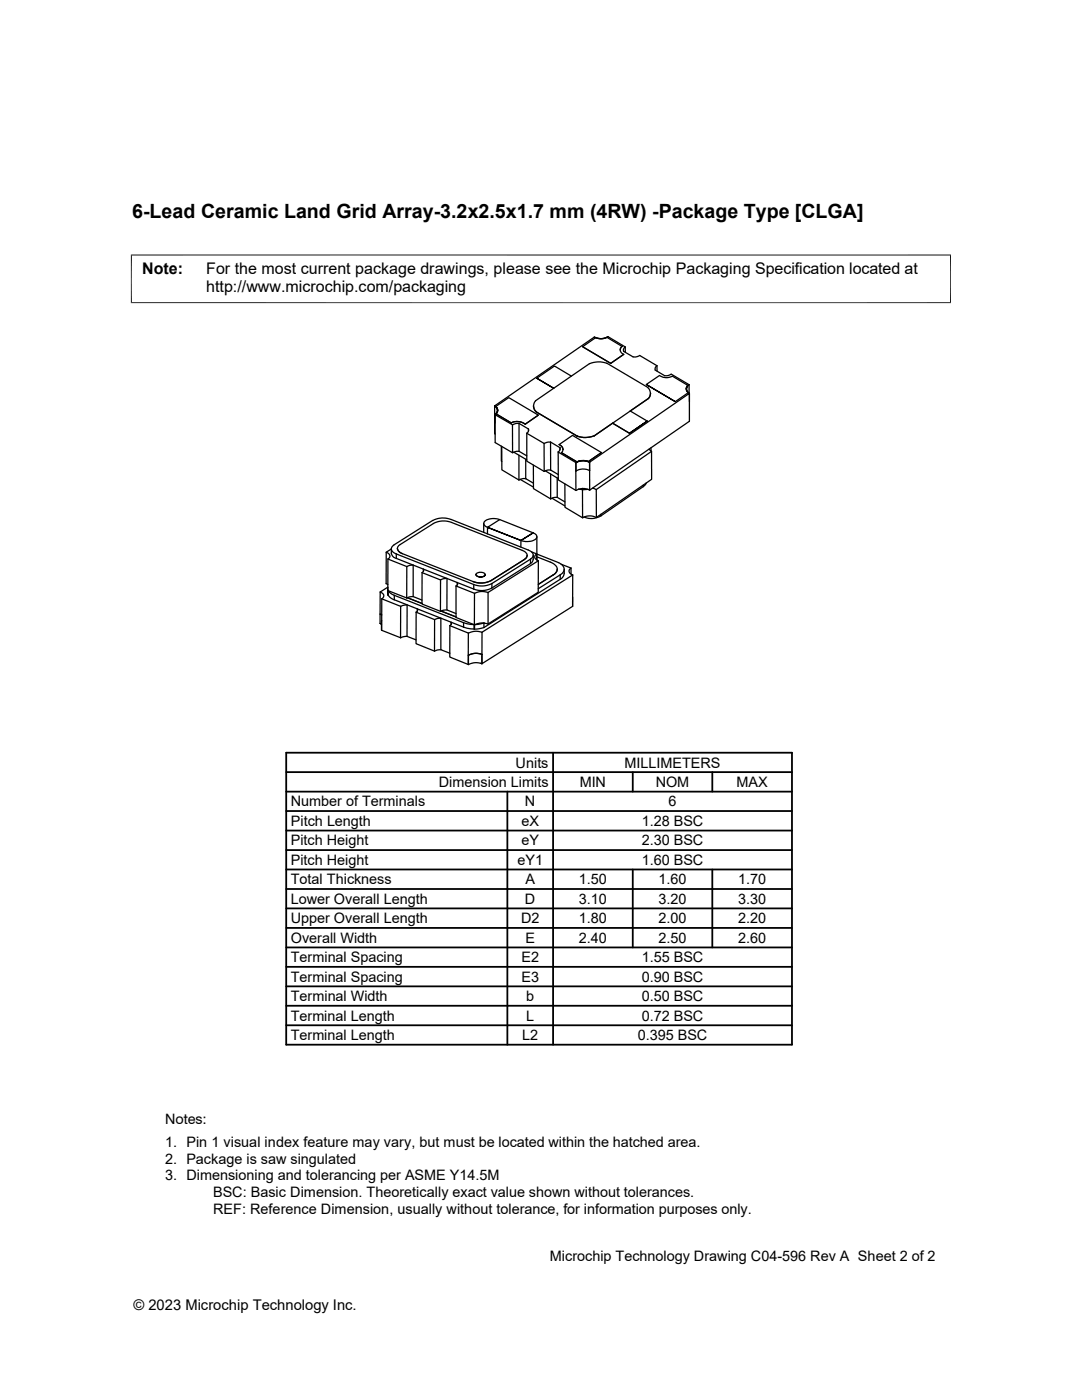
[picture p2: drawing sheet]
<svg xmlns="http://www.w3.org/2000/svg" width="216mm" height="279mm" viewBox="0 0 216 279" stroke-linecap="round" stroke-linejoin="round" font-family="sans-serif">
<g fill="none" stroke="#000" stroke-width=".25">
<path d="M114 75.1l-3.4-2.1-3.5 2.5 3.4 2-3.4-2M116.2 69.2l5.7 3.3M118.6 67.3a2.73 2.73 0 0 0 2.7-.1l3.5 2M118.6 67.3l-19.9 13.7M121.3 67.2a2.74 2.74 0 0 1-2.7 .1M121.9 72.5h.1M123.8 69.8h.1M124.1 69.1l-3-1.8a2.8 2.8 0 0 1-2.2 .1l-2.7 1.8 5.7 3.3 2.6-1.8M124.1 69.1l-.3 .7M124.1 69.1a.91 .91 0 0 0-.3 .9 .91 .91 0 0 0 .7 .7M124.4 70.1l1.9 1.1h.7l.7-.3 3.4 2.1M124.5 70.7l-2.6 1.8"/>
<path d="M124.8 69.2v1.1M124.8 69.3l-.4 .3v.5M129 76.7l5.7 3.5zM129 76.7l2.6-1.8a2.38 2.38 0 0 0 2.6 .2l3.1 1.8M129.4 79.5a1.51 1.51 0 0 0-.2-2.2l-8.1-4.8a5 5 0 0 0-3.5 .1l-10.8 7.4a1.54 1.54 0 0 0 .2 2.2l-.4-.5-.2-.7M129.8 78.5l-.1 .6-.3 .4M131.1 73v1.1M131.1 73l-.3 .3-.1 .6 1.9 1.1h.7l.6-.3 3.6 2.1v1.7M136.9 77.6h.1M137.3 76.9a.88 .88 0 0 0 .1 1.4M137.3 76.9l-.4 .7M137.3 76.9l.2-.1a.97 .97 0 0 0-.5 .9 .97 .97 0 0 0 .6 .8 .95 .95 0 0 1-.3-1.6z"/>
<path d="M137.5 76.8a.95 .95 0 0 0 .1 1.7M137.6 78.5v1.7M98.7 81a.95 .95 0 0 1 0 1.7M98.7 81a.97 .97 0 0 1 .6 .8 .97 .97 0 0 1-.5 .9M98.7 81l.1 1.7M98.7 81a.96 .96 0 0 1 .6 .8 .96 .96 0 0 1-.5 .9M98.7 82.7v3.9h.1M98.8 82.7v1.7M98.8 82.7v.1M98.8 82.8l3.5 2v5.6l-3.5-2.1zM98.9 81.1l2.6-1.7 5.9 3.4-2.6 1.8M98.9 81.1h.1"/>
<path d="M99 82.6l3 1.8M99.3 81.9l-.4-.7a.88 .88 0 0 1 .1 1.4M99.3 81.9h.1M100 89v3l.1 .1M100.1 89.1v4.7l3.4 2M102 84.4h.1M102 84.4a2.8 2.8 0 0 1 2.8 .2M102.5 90.2l2.6 1.6M103.5 90.8v5M103.6 84.5h-.7l-.6 .3M103.6 84.5l1.9 1.1M103.6 84.5v5.6l1.5 .9"/>
<path d="M103.6 90.1h-.7l-.6 .3M103.8 95.7l2.6 1.5M104.8 84.6h.1M104.9 95.5l1.5 .9M104.9 91.7v3.8M104.9 95.5h-.7l-.7 .3M105.1 86.5l3.5 2v5.6M105.1 86.5v5.5l3.5 2.1M105.5 85.6l-.1 .5-.3 .4M105.5 85.6v.4M106.4 92.8v4.7l3.5 2.1M106.4 81h.1"/>
<path d="M107 82.2l8.2 4.8M107.4 82.8l-2.6 1.8M108.8 94l2.6 1.5M109.9 88.2l-.7 .1-.6 .2M109.9 93.8h-.7l-.6 .3M109.9 88.2l1.8 1.1M109.9 88.2v5.6l1.5 .9M109.9 94.6v5M110.1 99.4l2.6 1.6M111.2 99.3l1.5 .9M111.2 95.4v3.9M111.2 99.3h-.7l-.6 .3"/>
<path d="M111.6 88.7l2.6-1.8 5.8 3.4-2.6 1.8M111.6 88.7l.5 .4 .3 .6M111.6 88.7a.97 .97 0 0 1 .4 1.6l3.1 1.9M111.7 89.3v.5l-.3 .4M111.7 89.3v.5M112.7 96.6v4.6l3.5 2.1v-5.6M114.9 94h.1M114.9 92.3v5.6M114.9 94v-1.7l-3.5-2.1v5.6l3.5 2.1M115.1 92.2h.1M115.2 87h.1M115.4 97.6l.8 .1"/>
<path d="M116.2 97.5v.2M117.3 97.6l-1 .1M117.4 92.1h.1M117.4 92.1a2.76 2.76 0 0 0-2.3 .1M117.6 92.2l.1 5.6M117.6 92.2l20-13.7v5.6l-19.9 13.7M117.6 93.9a2.73 2.73 0 0 0-2.7 .1M117.6 92.2a2.73 2.73 0 0 0-2.7 .1 2.66 2.66 0 0 1 2.7 0M117.6 92.2a2.7 2.7 0 0 0-2.7 .1M117.6 92.2l.1 1.7M117.7 97.8a2.65 2.65 0 0 0-2.8 .1M118.2 97.4l.8 .3"/>
<path d="M118.6 87h.1M118.6 87a4.8 4.8 0 0 1-3.4 0M120 90.3l-2.6 1.8M122.2 84.5l3.4 2 3.5-2.5-3.5 2.5zM128.4 97.1l-8.5 5.9v-.4M128.4 96.8v.3M129 96.4l-.6 .7M129.1 84l-3.3-2 3.6-2.5-10.8 7.5M129.5 89.6l.5 .5M129.9 89.4v.6M130 90.1l-11 7.6M130 90.1v5.6l-11 7.6v-5.6"/>
<path d="M134.7 80.2l2.7-1.8zM75.9 118.2a.71 .71 0 0 1 .7 .5 .71 .71 0 0 1-.4 .8M75.9 118.2l-.1 4.4M76.2 119.5v6.3M76.2 119.5l3.7 1.5M77.1 110.2a.72 .72 0 0 1 .7 .6 .72 .72 0 0 1-.4 .8M77.1 110.2l-.1 6.3 .4 .1M77.1 110.2l1-.7a1.62 1.62 0 0 0 .4 1.7l.6 .2M77.3 117.5v.9M77.4 118.4v.3M77.4 117.2l-1.5 1M77.4 111.6l3.8 1.5v6.2l-3.8-1.4z"/>
<path d="M77.4 117.2v.6M77.4 117.9v.9M77.4 117.9l.6 .5 .7 .4M77.4 118.8l.6 .5 .7 .4M77.4 117.9h.1M78.7 118.8l13.8 5.5M78.7 118.8v.9l13.8 5.5M79.1 110.6l15.4 6v1M79.1 110.6v.8l15.4 6.2M79.3 109.5h.1M80.3 110.5l14.1 5.6zM81.2 113.1l.6-.3h.6v6.3l1.8 .7"/>
<path d="M81.3 119.3l2.9 1.1M82.4 119.1h-.6l-.6 .3M84.2 114.3v6.2l3.7 1.5M84.2 114.3l3.7 1.4M84.5 114v-.4v.3l-.3 .4M86.3 103.9l-7.7 4.8a.9 .9 0 0 0-.5 1 .9 .9 0 0 0 .7 .7l.3 .2M86.3 103.9a4.4 4.4 0 0 1 3.7-.2l15.4 6.1a1.02 1.02 0 0 1 .9 1.4l-.4 .4M86.5 104.5a4.3 4.3 0 0 1 3.6-.2l14.1 5.5a1.02 1.02 0 0 1 .9 1.5l-.5 .4-6.6 4.1M86.5 104.5l-6.6 4.2a.89 .89 0 0 0-.6 .9 .89 .89 0 0 0 .8 .8l.2 .1-.6-.4-.4-.6M87.9 115.7v6.3M87.9 115.7l1.3-.3v6.3l1.8 .7M91 116.9v6.3l3.7 1.5"/>
<path d="M91 116.9l3.7 1.5M91.2 116.8v-.6l.1 .4-.3 .3M94.4 116.1h.1M94.7 118.4v6.3M95 114.7a1.09 1.09 0 0 0 1.8-.1 1.25 1.25 0 0 0-1.8 .1 1.14 1.14 0 0 0 1.8 0M96.5 104.5v1.8M96.8 114.7h.1M97.3 106.6v-1.4l6.6 2.7-6.6-2.7 2.4-1.5 6.7 2.6a.8 .8 0 0 1 .7 .9 .8 .8 0 0 1-.8 .7l-1.5 .2-.9-.2 2.5-1.6-2.5 1.6v1.3M97.4 118.2l10-6.3v6.3l-10 6.3zM97.4 118.3a3.2 3.2 0 0 0-2.7 .1M98 115.8h.1M98 115.8a4.3 4.3 0 0 1-3.6 .3"/>
<path d="M98.1 117.3a4.3 4.3 0 0 1-3.6 .3M98.2 116.4a4.3 4.3 0 0 1-3.7 .2M99.7 103.7a2.87 2.87 0 0 0-3.1 .5 .79 .79 0 0 0 .7 1M105.2 110.8l-.2 .5-.4 .3M105.2 110.8h.1M105.9 111.6v.9l-7.8 4.8M105.9 111.6l-7.8 4.9v.8M106 110.1l1.1 .5a.71 .71 0 0 0-.4 .8 .71 .71 0 0 0 .7 .5M106.4 110.8a1.76 1.76 0 0 1-.3 1.5l-.3 .2M107.1 107.1v4.7M107.1 110.6l4.4 1.7a1.26 1.26 0 0 1 1 1 1.26 1.26 0 0 1-.5 1.3l-.2 .1M107.1 111.1l2.7 1.1a1.53 1.53 0 0 1 1.3 1.8l-.7 .7"/>
<path d="M110.4 114.7l-3 1.9M111.2 113.6h.1M111.2 113.6l-.3 .7-.5 .4M111.8 114.7l-4.4 2.8M111.8 114.7v.9l-15.2 9.6M112 112.6l1.9 .8M112.6 113.6a1.96 1.96 0 0 1-.4 1.7l-.4 .3M113.9 113.4a.73 .73 0 0 0-.3 .8 .73 .73 0 0 0 .7 .5M113.9 113.4v1.2M114.3 119.1v1.9M114.3 114.7l-18.1 11.5v6.3l18.1-11.5M114.3 114.7v6.3"/>
<path d="M119 103.3a2.7 2.7 0 0 0-2.8 .1M119.9 103a3.6 3.6 0 0 1-3.4 .2M75.8 122.6l.4 .1zM75.8 122.6v1.8l.3 .1M75.8 122.6h.1M76.2 123.9h.1M79.9 121v6.3l-3.8-1.5v-1.9M81.2 120.7l-1.3 .3M81.2 127l-1.3 .3M81.2 120.7v6.3l1.8 .7M83 122.2l3.7 1.5M83 122.2v6.3l3.7 1.4"/>
<path d="M83.3 122v-.5v.4l-.3 .3M86.7 123.7l.6-.3h.7v6.3l1.8 .7M86.7 123.7v6.2M88 129.7h-.7l-.6 .2M88 121.9l3 1.2M89.2 121.7l-1.3 .3M89.8 124.9l3.7 1.4v6.3M89.8 124.9l-.1 6.2 3.7 1.5M90 124.6v-.4a.45 .45 0 0 1-.2 .7M92.5 124.3l2.1 .4M92.5 125.2l2.1 .3M92.5 124.3v.9"/>
<path d="M93.5 130.8v1.8M94.6 124.7l.1 .9M94.6 124.7h.1M94.7 124.7h.1M94.7 124.7v.9M95.9 132.4l.3 .1M96.2 130.6a3.2 3.2 0 0 0-2.7 .2M96.2 132.5a3.2 3.2 0 0 0-2.7 .1M96.2 130.6h.1M96.2 130.6v1.9M96.2 126.2a3.2 3.2 0 0 0-2.7 .2M96.6 124.3h.1"/>
<path d="M96.6 124.3v.9M96.6 124.3l-1.9 .4M96.6 125.2l-1.9 .4M97.4 124.5a3.2 3.2 0 0 0-2.7 .2"/>
</g>
<path d="M26.1 50.9h163.7M26.2 50.8v9.7M189.7 50.8v9.7M26.1 60.4h163.7" fill="none" stroke="#000" stroke-width=".2"/>
<g fill="none" stroke="#000" stroke-width=".36">
<path d="M57.1 158h100.9M57.1 154.1h100.9M57.1 150.2h100.9v58.3h-100.9zM101.2 158v50.5M110.4 150.2v58.3M126.3 154.1v3.9M142.1 154.1v3.9M57.1 169.7h100.9M57.1 165.8h100.9M57.1 161.9h100.9M57.1 177.4h100.9M57.1 173.5h100.9"/>
<path d="M126.3 173.5v15.6M142.1 173.5v15.6M57.1 181.3h100.9M57.1 189.1h100.9M57.1 185.2h100.9M57.1 193h100.9M57.1 196.8h100.9M57.1 200.7h100.9M57.1 204.6h100.9"/>
</g>
<text font-size="3.9" x="26.4" y="43.5">6-Lead Ceramic Land Grid Array-3.2x2.5x1.7 mm (4RW) -Package Type [CLGA]</text>
<g font-size="3.2">
<text x="28.4" y="54.7">Note:</text>
<text x="41.1" y="58.3">http://www.microchip.com/packaging</text>
<text x="41.1" y="54.7">For the most current package drawings, please see the Microchip Packaging Specification located at</text>
</g>
<g font-size="2.9">
<text x="102.9" y="153.2">Units</text>
<text x="124.6" y="153.2">MILLIMETERS</text>
<text x="58" y="161">Number of Terminals</text>
<text x="87.6" y="157.1">Dimension Limits</text>
<text x="104.8" y="161">N</text>
<text x="115.7" y="157.1">MIN</text>
<text x="130.8" y="157.1">NOM</text>
<text x="133.4" y="161">6</text>
<text x="147" y="157.1">MAX</text>
<text x="58" y="164.8">Pitch Length</text>
<text x="104" y="164.8">eX</text>
<text x="128" y="164.8">1.28 BSC</text>
<text x="58" y="168.7">Pitch Height</text>
<text x="58" y="172.6">Pitch Height</text>
<text x="103.3" y="172.6">eY1</text>
<text x="104" y="168.7">eY</text>
<text x="128" y="168.7">2.30 BSC</text>
<text x="128" y="172.6">1.60 BSC</text>
<text x="58" y="176.5">Total Thickness</text>
<text x="104.8" y="176.5">A</text>
<text x="115.5" y="176.5">1.50</text>
<text x="131.4" y="176.5">1.60</text>
<text x="147.3" y="176.5">1.70</text>
<text x="58" y="180.4">Lower Overall Length</text>
<text x="58" y="184.3">Upper Overall Length</text>
<text x="104" y="184.3">D2</text>
<text x="104.8" y="180.4">D</text>
<text x="115.5" y="184.3">1.80</text>
<text x="115.5" y="180.4">3.10</text>
<text x="131.4" y="180.4">3.20</text>
<text x="131.4" y="184.3">2.00</text>
<text x="147.3" y="184.3">2.20</text>
<text x="147.3" y="180.4">3.30</text>
<text x="58" y="188.2">Overall Width</text>
<text x="104.8" y="188.2">E</text>
<text x="115.5" y="188.2">2.40</text>
<text x="131.4" y="188.2">2.50</text>
<text x="147.3" y="188.2">2.60</text>
<text x="58" y="192">Terminal Spacing</text>
<text x="58" y="195.9">Terminal Spacing</text>
<text x="104" y="195.9">E3</text>
<text x="104" y="192">E2</text>
<text x="128" y="195.9">0.90 BSC</text>
<text x="128" y="192">1.55 BSC</text>
<text x="58" y="199.8">Terminal Width</text>
<text x="58" y="203.7">Terminal Length</text>
<text x="105" y="203.7">L</text>
<text x="105" y="199.8">b</text>
<text x="128" y="199.8">0.50 BSC</text>
<text x="128" y="203.7">0.72 BSC</text>
<text x="58" y="207.6">Terminal Length</text>
<text x="104.2" y="207.6">L2</text>
<text x="127.3" y="207.6">0.395 BSC</text>
<text x="32.9" y="224.4">Notes:</text>
<text x="32.9" y="229">1. Pin 1 visual index feature may vary, but must be located within the hatched area.</text>
<text x="32.9" y="232.3">2. Package is saw singulated</text>
<text x="32.9" y="235.6">3. Dimensioning and tolerancing per ASME Y14.5M</text>
<text x="42.5" y="238.9">BSC: Basic Dimension. Theoretically exact value shown without tolerances.</text>
<text x="42.5" y="242.2">REF: Reference Dimension, usually without tolerance, for information purposes only.</text>
<text x="109.7" y="251.7">Microchip Technology Drawing C04-596 Rev A Sheet 2 of 2</text>
<text x="26.6" y="261.3">© 2023 Microchip Technology Inc.</text>
</g>
</svg>
